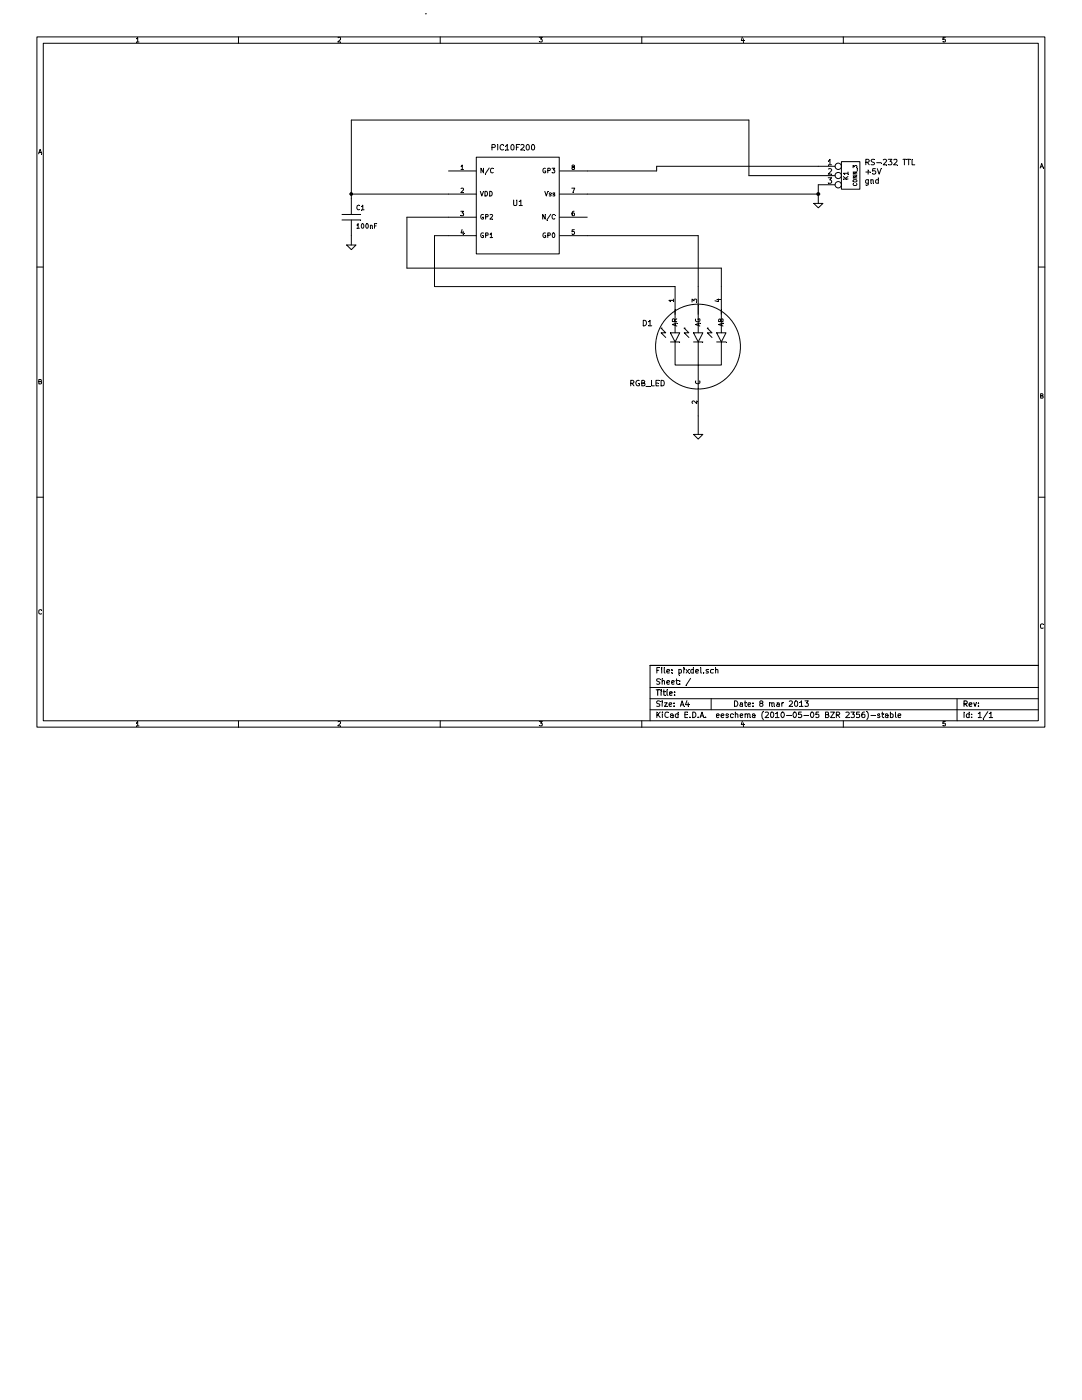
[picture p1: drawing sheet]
EESchema Schematic File Version 2  date 2013-03-07 19:42:18
LIBS:power
LIBS:device
LIBS:transistors
LIBS:conn
LIBS:linear
LIBS:regul
LIBS:74xx
LIBS:cmos4000
LIBS:adc-dac
LIBS:memory
LIBS:xilinx
LIBS:special
LIBS:microcontrollers
LIBS:dsp
LIBS:microchip
LIBS:analog_switches
LIBS:motorola
LIBS:texas
LIBS:intel
LIBS:audio
LIBS:interface
LIBS:digital-audio
LIBS:philips
LIBS:display
LIBS:cypress
LIBS:siliconi
LIBS:opto
LIBS:atmel
LIBS:contrib
LIBS:valves
EELAYER 43  0
EELAYER END
$Descr A4 11700 8267
Sheet 1 1
Title ""
Date "8 mar 2013"
Rev ""
Comp ""
Comment1 ""
Comment2 ""
Comment3 ""
Comment4 ""
$EndDescr
Text Notes 9350 2000 0    60   ~ 0
gnd\n
Text Notes 9350 1900 0    60   ~ 0
+5V
Text Notes 9350 1800 0    60   ~ 0
RS-232 TTL
Wire Wire Line
	7550 4500 7550 4700
Wire Wire Line
	6350 2550 7550 2550
Wire Wire Line
	7550 2550 7550 3100
Wire Wire Line
	4850 2350 4400 2350
Wire Wire Line
	4400 2350 4400 2900
Wire Wire Line
	4400 2900 7800 2900
Wire Wire Line
	7800 2900 7800 3100
Connection ~ 3800 2100
Wire Wire Line
	4850 2100 3800 2100
Connection ~ 8850 2100
Wire Wire Line
	8850 2200 8850 2000
Wire Wire Line
	8850 2100 6350 2100
Wire Wire Line
	8850 1900 8100 1900
Wire Wire Line
	8100 1900 8100 1300
Wire Wire Line
	8100 1300 3800 1300
Wire Wire Line
	3800 1300 3800 2150
Wire Wire Line
	3800 2550 3800 2650
Wire Wire Line
	7300 3100 4700 3100
Wire Wire Line
	4700 3100 4700 2550
Wire Wire Line
	4700 2550 4850 2550
Wire Wire Line
	8850 1800 7100 1800
Wire Wire Line
	7100 1800 7100 1850
Wire Wire Line
	7100 1850 6350 1850
$Comp
L GND #PWR1
U 1 1
P 3800 2650
F 0 "#PWR1" H 3800 2650 30  0001 C CNN
F 1 "GND" H 3800 2580 30  0001 C CNN
	1    3800 2650
	1    0    0    -1  
$EndComp
$Comp
L C C1
U 1 1
P 3800 2350
F 0 "C1" H 3850 2450 50  0000 L CNN
F 1 "100nF" H 3850 2250 50  0000 L CNN
	1    3800 2350
	1    0    0    -1  
$EndComp
$Comp
L GND #PWR2
U 1 1
P 7550 4700
F 0 "#PWR2" H 7550 4700 30  0001 C CNN
F 1 "GND" H 7550 4630 30  0001 C CNN
	1    7550 4700
	1    0    0    -1  
$EndComp
$Comp
L GND #PWR3
U 1 1
P 8850 2200
F 0 "#PWR3" H 8850 2200 30  0001 C CNN
F 1 "GND" H 8850 2130 30  0001 C CNN
	1    8850 2200
	1    0    0    -1  
$EndComp
$Comp
L CONN_3 K1
U 1 1
P 9200 1900
F 0 "K1" V 9150 1900 50  0000 C CNN
F 1 "CONN_3" V 9250 1900 40  0000 C CNN
	1    9200 1900
	1    0    0    -1  
$EndComp
$Comp
L RGB_LED D1
U 1 1
P 7550 3750
F 0 "D1" H 7000 4000 60  0000 C CNN
F 1 "RGB_LED" H 7000 3350 60  0000 C CNN
	1    7550 3750
	1    0    0    -1  
$EndComp
$Comp
L PIC10F202 U1
U 1 1
P 4750 1100
F 0 "U1" H 5600 0   60  0000 C CNN
F 1 "PIC10F200" H 5550 600 60  0000 C CNN
	1    4750 1100
	1    0    0    -1  
$EndComp
$EndSCHEMATC
